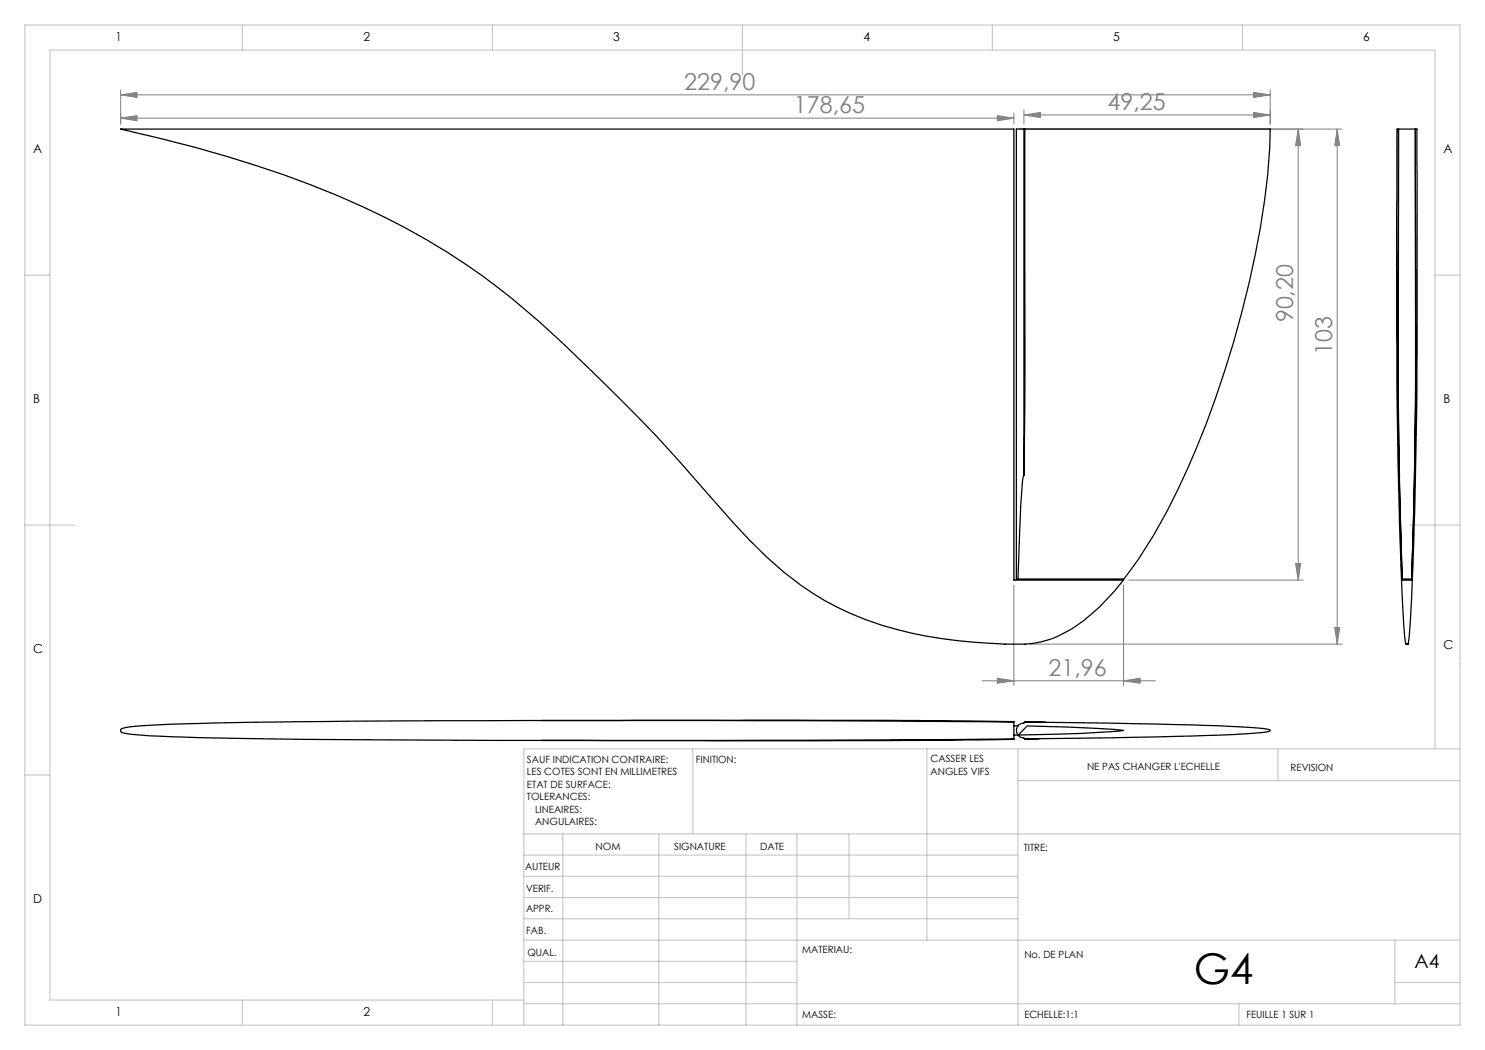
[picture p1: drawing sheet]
<svg xmlns="http://www.w3.org/2000/svg" width="297mm" height="210mm" viewBox="0 0 297 210" stroke-linecap="round" stroke-linejoin="round" font-family="sans-serif">
<g fill="none" stroke="#808080" stroke-width=".2">
<path d="M24.1 19l3.3-.5v1zM24.1 18v6.8M24.1 19h229.9M250.7 18.5l3.3 .5-3.3 .5zM254 18v6.8M24.1 23.6l3.3-.5v1.1zM24.1 23.6h178.7M199.5 23.1l3.3 .5-3.3 .6zM202.8 22.6v2.2M203.8 25.8h64.6M204.8 23l3.3-.5v1zM204.8 22v2.8"/>
<path d="M204.8 23h49.2M250.7 22.5l3.3 .5-3.3 .5zM259.6 25.8l.5 3.3h-1zM259.6 25.8v90.2M267.4 25.8l.5 3.3h-1zM267.4 25.8v103M202.8 117v20.2M224.7 117v20.2M225.7 116h34.9M259.1 112.7h1l-.5 3.3zM196.4 136.2h34.7M199.5 135.6l3.3 .6-3.3 .5z"/>
<path d="M206 128.8h62.4M224.7 136.2l3.3-.6v1.1zM266.9 125.5h1l-.5 3.3z"/>
</g>
<g fill="none" stroke="#c0c0c0" stroke-width=".2">
<path d="M5 5h287v200h-287zM48.5 5v5M98.5 5v5M148.5 5v10M198.5 5v5M248.5 5v5M5 55h5M287 55h5M5 105h10M282 105h10M5 155h5M138.6 149.8v17"/>
<path d="M185.4 149.8v38.2M203.6 149.8v55.2M203.6 156.1h88.4M255.6 149.8v6.3M287 149.8v-139.8h-277v190h94.8M292 149.8h-187.2v55.2M104.8 166.8h187.2M104.8 179.5h98.8M104.8 175.3h98.8M104.8 171h98.8M112.6 166.8v38.2M131.8 166.8v38.2"/>
<path d="M149.2 166.8v38.2M159.4 166.8v38.2M169.8 166.8v17M104.8 183.8h98.8M104.8 196.5h54.6M104.8 192.3h54.6M104.8 188h187.2M279 196.5h13M279 188v12.8M48.5 200v5M98.5 200v5M104.8 200.8h187.2"/>
<path d="M247.8 200.8v4.2"/>
</g>
<g fill="#808080">
<path d="M199.5 23.1l3.3 .5-3.3 .6zM24.1 23.6l3.3-.5v1.1z"/>
<path d="M204.8 23l3.3-.5v1zM250.7 22.5l3.3 .5-3.3 .5zM199.5 135.6l3.3 .6-3.3 .5zM224.7 136.2l3.3-.6v1.1z"/>
<path d="M24.1 19l3.3-.5v1zM250.7 18.5l3.3 .5-3.3 .5z"/>
<path d="M267.4 25.8l.5 3.3h-1zM266.9 125.5h1l-.5 3.3z"/>
<path d="M259.1 112.7h1l-.5 3.3zM259.6 25.8l.5 3.3h-1z"/>
</g>
<g fill="none" stroke="#000" stroke-width=".25">
<path d="M24.1 25.8h178.7v90.2h21.9a45.7 45.7 0 0 1-10.2 9.7 19.9 19.9 0 0 1-9.5 3.1h-.6a94 94 0 0 1-24.9-2.9 57.9 57.9 0 0 1-26.2-14.5 254.5 254.5 0 0 1-17.1-18.8 394.6 394.6 0 0 0-31.5-30.9 138.5 138.5 0 0 0-37.5-22.7 253 253 0 0 0-43.1-13.2zM204.8 25.8h-1.5v90h.3M204.8 25.8v69.2M204.8 25.8h.2M205 25.8h49a98.7 98.7 0 0 1-1.9 19.8 205.7 205.7 0 0 1-18.7 56.7l-2.7 4.8-3.1 4.9-2.8 3.8M205 25.8v46.4l-.2 22.8M279.7 25.8h-.3l-.1 31.2a1168.4 1168.4 0 0 0 1.6 70.2l.3 1.6h.4M279.7 25.8v17a1406.3 1406.3 0 0 0 .8 73.2h1.8a1231.9 1231.9 0 0 0 .8-64.6v-25.6M279.7 25.8v28.2a1335.9 1335.9 0 0 0 .2 41.1l.6 20.7h1.8l.2-6.9a1130.3 1130.3 0 0 0 .6-37v-46.1M279.7 25.8h3.4M283.1 25.8h.3v21.8a1305 1305 0 0 1-1.5 78.8l-.3 2.4M204.8 95a6.7 6.7 0 0 0-.4 3.1l-.8 17.7"/>
<path d="M203.6 115.8h21.1M24.1 145.9l.5-.3a89.6 89.6 0 0 1 15-.9l30.2-.5 36-.1h54.1l42.9 .3v3.4l-41.7 .3h-60.8l-53.5-.4a202 202 0 0 1-22-1.1l-.6-.2zM108.2 144.1h69l25.6 .2M202.8 147.8l-26.1 .3h-68.5M202.8 147l13.6-.3 8.3-.6-11.3-.7-8-.2-1.8 1.8M202.8 145.2h.8M203.8 144.9l1.2-.5 26.2 .4a242.5 242.5 0 0 1 22.5 1.1l.3 .1-.2 .3a89 89 0 0 1-12.5 .8l-18.8 .5-17.5 .2-.2-.2a1.5 1.5 0 0 1-1.4-1 1.5 1.5 0 0 1 .4-1.7zM205 144.3l4.2 .2M207.8 147.8h-2.8"/>
</g>
<text font-size="8.5" x="238.7" y="196.7">G4</text>
<g font-size="4.7" fill="#808080">
<text x="136.8" y="18">229,90</text>
<text x="158.8" y="22.6">178,65</text>
<text x="221.5" y="22">49,25</text>
<text x="258.6" y="64.5" transform="rotate(-90 258.6 64.5)">90,20</text>
<text x="266.4" y="71" transform="rotate(-90 266.4 71)">103</text>
<text x="209.7" y="135.1">21,96</text>
</g>
<text font-size="3.9" x="282.9" y="193.6">A4</text>
<g font-size="2.5">
<text x="23.1" y="8.2">1</text>
<text x="72.7" y="8.2">2</text>
<text x="122.7" y="8.2">3</text>
<text x="172.7" y="8.2">4</text>
<text x="222.7" y="8.2">5</text>
<text x="272.7" y="8.2">6</text>
<text x="6.7" y="30.7">A</text>
<text x="288.7" y="30.7">A</text>
<text x="6.7" y="80.7">B</text>
<text x="288.7" y="80.7">B</text>
<text x="6.7" y="130.7">C</text>
<text x="288.7" y="129.7">C</text>
<text x="6.7" y="180.7">D</text>
<text x="23.1" y="203.2">1</text>
<text x="72.7" y="203.2">2</text>
</g>
<g font-size="2">
<text x="105.4" y="152.6">SAUF INDICATION CONTRAIRE:</text>
<text x="105.4" y="155.1">LES COTES SONT EN MILLIMETRES</text>
<text x="139.2" y="152.6">FINITION:</text>
<text x="186.1" y="152.5">CASSER LES</text>
<text x="186.1" y="155">ANGLES VIFS</text>
<text x="217.4" y="154">NE PAS CHANGER L'ECHELLE</text>
<text x="258.1" y="154.2">REVISION</text>
<text x="105.4" y="157.6">ETAT DE SURFACE:</text>
<text x="105.4" y="160.1">TOLERANCES:</text>
<text x="107" y="162.6">LINEAIRES:</text>
<text x="107" y="165.1">ANGULAIRES:</text>
<text x="119.1" y="170">NOM</text>
<text x="134.8" y="169.9">SIGNATURE</text>
<text x="152" y="169.9">DATE</text>
<text x="204.8" y="170.2">TITRE:</text>
<text x="105" y="174.1">AUTEUR</text>
<text x="105.2" y="178.3">VERIF.</text>
<text x="105.2" y="182.4">APPR.</text>
<text x="105.3" y="186.8">FAB.</text>
<text x="105.5" y="191.1">QUAL.</text>
<text x="160.5" y="190.5">MATERIAU:</text>
<text x="204.9" y="191.6">No. DE PLAN</text>
<text x="160.4" y="203.5">MASSE:</text>
<text x="204.9" y="203.6">ECHELLE:1:1</text>
<text x="249.3" y="203.6">FEUILLE 1 SUR 1</text>
</g>
</svg>
